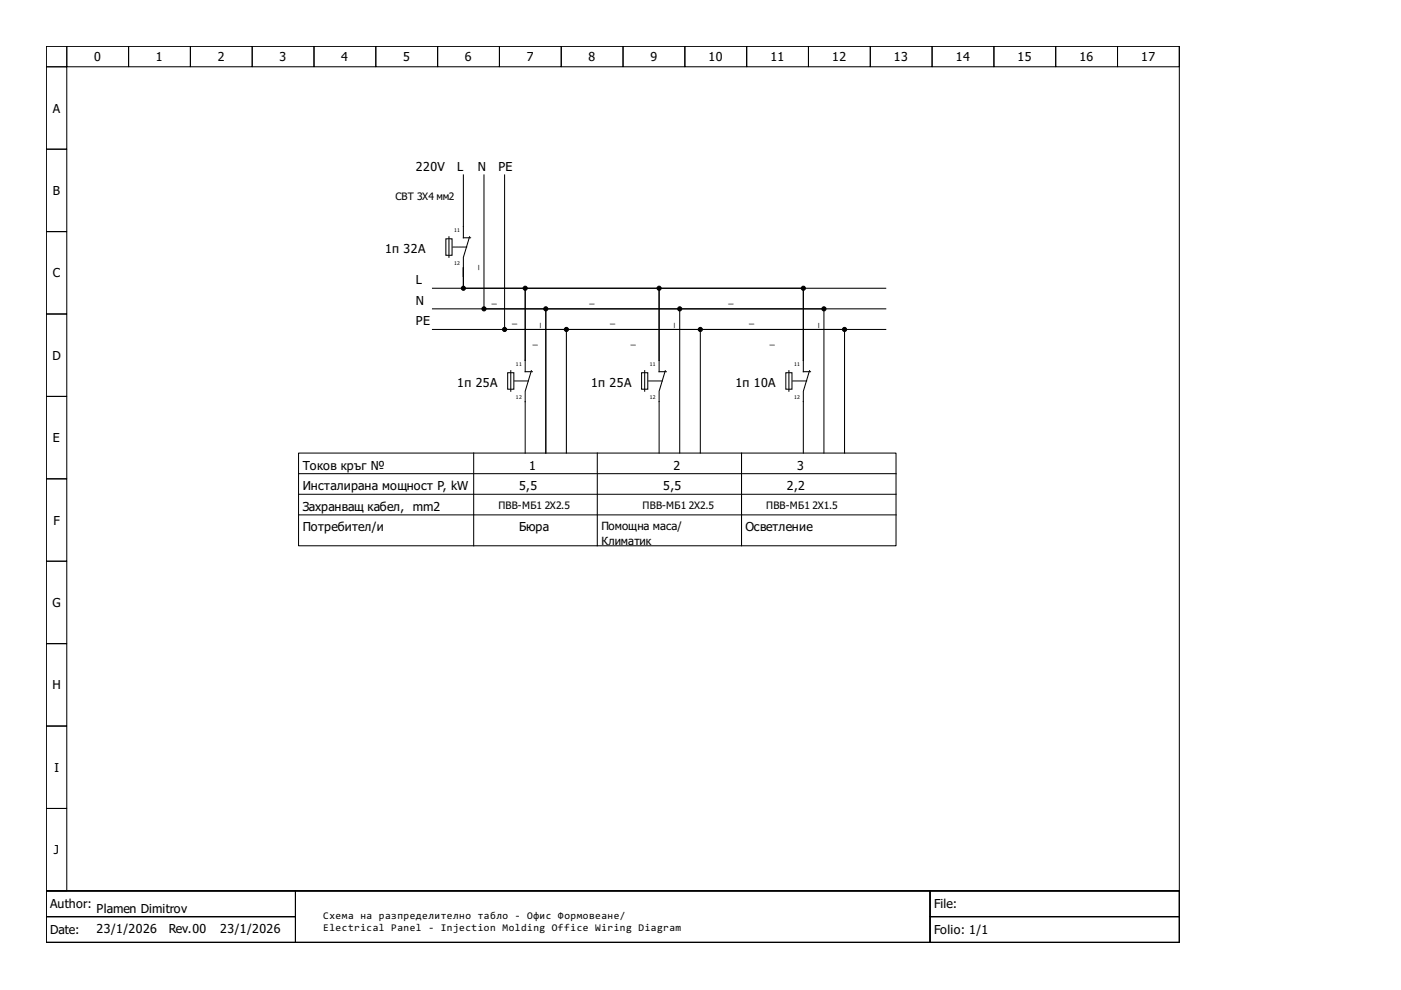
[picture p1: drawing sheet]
<svg xmlns="http://www.w3.org/2000/svg" width="297mm" height="210mm" viewBox="0 0 297 210" stroke-linecap="round" stroke-linejoin="round" font-family="sans-serif">
<g fill="none" stroke="#000" stroke-width=".22">
<path d="M9.8 9.8h240.2v179.1h-240.2zM9.8 9.8h4.4v4.4h-4.4zM9.8 14.2h4.4v17.4h-4.4zM14.2 9.8h13.1v4.4h-13.1zM27.3 9.8h13.1v4.4h-13.1zM40.4 9.8h13.1v4.4h-13.1zM53.5 9.8h13.1v4.4h-13.1zM66.6 9.8h13.1v4.4h-13.1zM79.7 9.8h13.1v4.4h-13.1zM92.8 9.8h13.1v4.4h-13.1zM105.9 9.8h13.1v4.4h-13.1zM119 9.8h13.1v4.4h-13.1z"/>
<path d="M132.1 9.8h13.1v4.4h-13.1zM145.2 9.8h13.1v4.4h-13.1zM158.3 9.8h13.1v4.4h-13.1zM171.4 9.8h13.1v4.4h-13.1zM184.5 9.8h13.1v4.4h-13.1zM197.6 9.8h13.1v4.4h-13.1zM210.7 9.8h13.1v4.4h-13.1zM223.8 9.8h13.1v4.4h-13.1zM236.9 9.8h13.1v4.4h-13.1zM9.8 31.6h4.4v17.5h-4.4zM98.2 37.1v13.3h1.6M102.6 37.1v28.4"/>
<path d="M107 37.1v32.8M9.8 49.1h4.4v17.5h-4.4zM94.5 50.6h1.3v3.5h-1.3zM95.2 50.2v4.4M98.2 56.7v4M98.2 56.7v4.4M99.6 50.2l-1.4 4.4v2.1M9.8 66.6h4.4v17.4h-4.4zM91.7 61.1h96.1M91.7 69.9h96.1M91.7 65.5h96.1M98.7 61.1h12.2"/>
<path d="M103.1 65.5h12.2M107.4 69.9h12.2M107.6 79h1.3v3.5h-1.3zM108.3 78.6v4.4M111.4 61.6v14.8M111.4 61.1v17.7h1.5M111.8 61.1h27.5M112.7 78.6l-1.3 4.4v13.1M115.7 65.5v30.6M116.2 65.5h27.5M120.1 69.9v26.2M120.5 69.9h27.5"/>
<path d="M136 79h1.3v3.5h-1.3zM136.7 78.6v4.4M139.7 61.6v14.8M139.7 61.1v17.7h1.6M140.2 61.1h29.7M141.1 78.6l-1.4 4.4v13.1M144.1 65.5v30.6M144.5 65.5h29.8M148.5 69.9v26.2M148.9 69.9h29.7M166.6 79h1.3v3.5h-1.3zM167.3 78.6v4.4"/>
<path d="M170.3 61.6v14.8M170.3 61.1v17.7h1.6M171.6 78.6l-1.3 4.4v13.1M174.7 65.5v30.6M179.1 69.9v26.2M9.8 84h4.4v17.5h-4.4zM63.3 96.1h126.7v19.6h-126.7zM100.4 96.1v19.6M126.6 96.1v19.6M157.2 96.1v19.6M9.8 101.5h4.4v17.5h-4.4zM9.8 119h4.4v17.5h-4.4z"/>
<path d="M63.3 109.2h126.7M63.3 100.4h126.7M63.3 104.8h126.7M9.8 136.5h4.4v17.4h-4.4zM9.8 153.9h4.4v17.5h-4.4zM9.8 171.4h4.4v17.5h-4.4zM9.8 188.9h240.2v10.9h-240.2zM9.8 188.9h52.8v5.4h-52.8zM9.8 194.3h52.8v5.5h-52.8zM62.6 188.9h134.6v10.9h-134.6zM197.2 188.9h52.8v5.4h-52.8zM197.2 194.3h52.8v5.5h-52.8z"/>
</g>
<path d="M96 52.4h2.9M109.1 80.8h3M137.5 80.8h2.9M168.1 80.8h2.9" fill="none" stroke="#000" stroke-width=".21" stroke-dasharray=".4 .2"/>
<g fill="#000" stroke="#000" stroke-width=".22">
<circle cx="98.2" cy="61.1" r=".44"/>
<circle cx="102.6" cy="65.5" r=".44"/>
<circle cx="107" cy="69.9" r=".44"/>
<circle cx="111.4" cy="61.1" r=".44"/>
<circle cx="115.7" cy="65.5" r=".44"/>
<circle cx="120.1" cy="69.9" r=".44"/>
<circle cx="139.7" cy="61.1" r=".44"/>
<circle cx="144.1" cy="65.5" r=".44"/>
<circle cx="148.5" cy="69.9" r=".44"/>
<circle cx="170.3" cy="61.1" r=".44"/>
<circle cx="174.7" cy="65.5" r=".44"/>
<circle cx="179.1" cy="69.9" r=".44"/>
</g>
<g font-size="2.6">
<text x="19.9" y="13">0</text>
<text x="33.1" y="13">1</text>
<text x="46.2" y="13">2</text>
<text x="59.3" y="13">3</text>
<text x="72.4" y="13">4</text>
<text x="85.5" y="13">5</text>
<text x="98.6" y="13">6</text>
<text x="111.7" y="13">7</text>
<text x="124.8" y="13">8</text>
<text x="137.9" y="13">9</text>
<text x="150.2" y="13">10</text>
<text x="163.3" y="13">11</text>
<text x="176.4" y="13">12</text>
<text x="189.5" y="13">13</text>
<text x="202.6" y="13">14</text>
<text x="215.8" y="13">15</text>
<text x="228.9" y="13">16</text>
<text x="242" y="13">17</text>
<text x="11.2" y="23.9">A</text>
<text x="11.2" y="41.3">B</text>
<text x="88.2" y="36.2">220V</text>
<text x="96.9" y="36.2">L</text>
<text x="101.3" y="36.2">N</text>
<text x="105.7" y="36.2">PE</text>
<text x="81.6" y="53.7">1п 32A</text>
<text x="11.2" y="58.8">C</text>
<text x="88.2" y="60.2">L</text>
<text x="88.2" y="64.6">N</text>
<text x="88.2" y="69">PE</text>
<text x="11.1" y="76.3">D</text>
<text x="96.9" y="82.1">1п 25A</text>
<text x="125.3" y="82.1">1п 25A</text>
<text x="155.9" y="82.1">1п 10A</text>
<text x="11.2" y="93.8">E</text>
<text x="64.2" y="99.6">Токов кръг №</text>
<text x="112.2" y="99.6">1</text>
<text x="142.8" y="99.6">2</text>
<text x="169" y="99.6">3</text>
<text x="64.2" y="103.9">Инсталирана мощност P, kW</text>
<text x="110" y="103.9">5,5</text>
<text x="140.6" y="103.9">5,5</text>
<text x="166.8" y="103.9">2,2</text>
<text x="11.3" y="111.2">F</text>
<text x="64.2" y="112.7">Потребител/и</text>
<text x="64.2" y="108.3">Захранващ кабел, mm2</text>
<text x="110" y="112.7">Бюра</text>
<text x="158.1" y="112.7">Осветление</text>
<text x="11.1" y="128.7">G</text>
<text x="11.1" y="146.2">H</text>
<text x="11.5" y="163.7">I</text>
<text x="11.4" y="181.1">J</text>
<text x="10.7" y="192.6">Author:</text>
<text x="20.5" y="197.8">23/1/2026</text>
<text x="20.5" y="193.5">Plamen Dimitrov</text>
<text x="35.8" y="197.8">Rev.00</text>
<text x="46.7" y="197.8">23/1/2026</text>
<text x="198.1" y="192.6">File:</text>
<text x="10.7" y="198.1">Date:</text>
<text x="198.1" y="198.1">Folio: 1/1</text>
</g>
<g font-size="2.4">
<text x="127.5" y="112.4">Помощна маса/</text>
<text x="127.5" y="115.5">Климатик</text>
</g>
<g font-size="2.2">
<text x="83.8" y="42.3">СВТ 3Х4 мм2</text>
<text x="105.7" y="107.9">ПВВ-МБ1</text>
<text x="115.5" y="107.9">2Х2.5</text>
<text x="136.2" y="107.9">ПВВ-МБ1</text>
<text x="146.1" y="107.9">2Х2.5</text>
<text x="162.5" y="107.9">ПВВ-МБ1</text>
<text x="172.3" y="107.9">2Х1.5</text>
<text x="68.5" y="194.8">Схема на разпределително табло - Офис Формовеане/</text>
<text x="68.5" y="197.4">Electrical Panel - Injection Molding Office Wiring Diagram</text>
</g>
<g font-size="2">
<text x="101.3" y="57.3" transform="rotate(-90 101.3 57.3)">_</text>
<text x="104.3" y="64.2">_</text>
<text x="125" y="64.2">_</text>
<text x="154.5" y="64.2">_</text>
<text x="108.6" y="68.5">_</text>
<text x="114.4" y="69.5" transform="rotate(-90 114.4 69.5)">_</text>
<text x="129.4" y="68.5">_</text>
<text x="142.8" y="69.5" transform="rotate(-90 142.8 69.5)">_</text>
<text x="158.9" y="68.5">_</text>
<text x="173.4" y="69.5" transform="rotate(-90 173.4 69.5)">_</text>
<text x="113" y="72.9">_</text>
<text x="133.7" y="72.9">_</text>
<text x="163.2" y="72.9">_</text>
</g>
<g font-size="1.1">
<text x="96.3" y="49.2">11</text>
<text x="96.3" y="56.2">12</text>
<text x="109.4" y="77.6">11</text>
<text x="137.8" y="77.6">11</text>
<text x="168.4" y="77.6">11</text>
<text x="109.4" y="84.6">12</text>
<text x="137.8" y="84.6">12</text>
<text x="168.4" y="84.6">12</text>
</g>
</svg>
